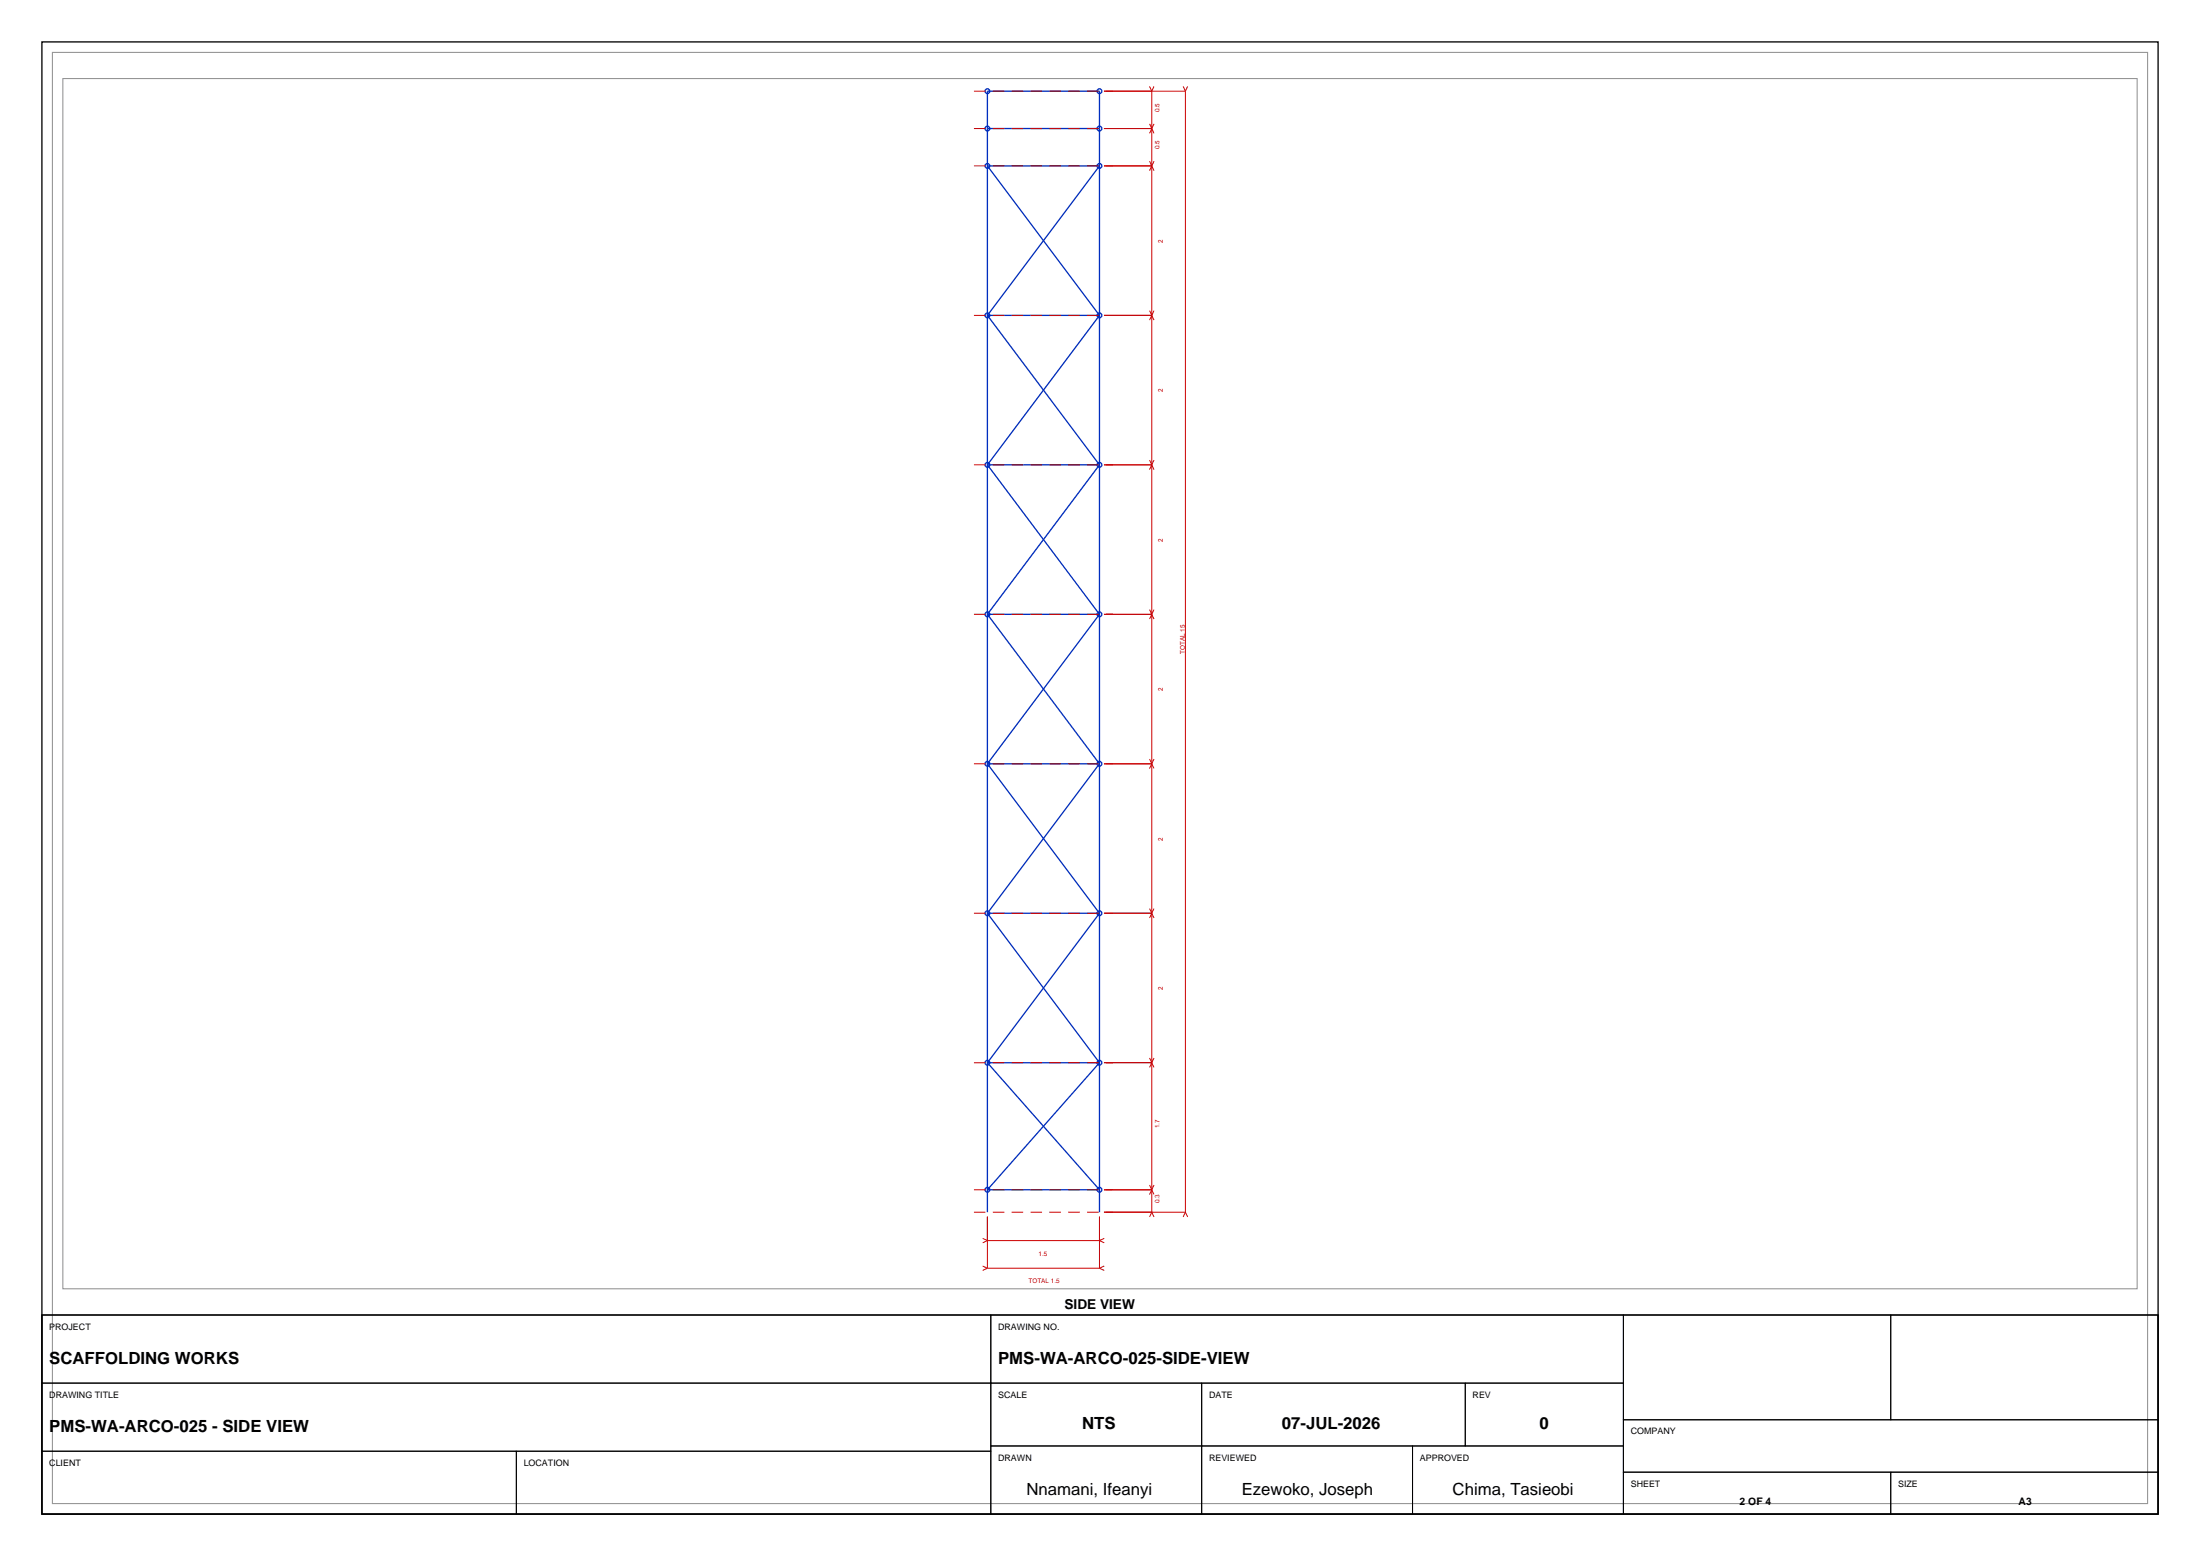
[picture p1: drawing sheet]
<svg xmlns="http://www.w3.org/2000/svg" width="420mm" height="297mm" viewBox="0 0 420 297" stroke-linecap="round" stroke-linejoin="round" font-family="sans-serif">
<path d="M8 8h404v281h-404zM8 251h404v38h-404z" fill="none" stroke="#000" stroke-width=".25"/>
<path d="M10 10h400v277h-400zM12 15h396v231h-396z" fill="none" stroke="#8c8c8c" stroke-width=".19"/>
<g fill="none" stroke="#002ebf" stroke-width=".25">
<path d="M188.5 24.5h21.4M188.5 60.2h21.4M188.5 60.2l21.4-28.5h-21.4l21.4 28.5M188.5 60.2l21.4 28.5M209.9 60.2l-21.4 28.5M188.5 88.7h21.4M188.5 88.7l21.4 28.6M209.9 88.7l-21.4 28.6M188.5 117.3h21.4M188.5 117.3l21.4 28.5M209.9 117.3l-21.4 28.5M188.5 145.8h21.4"/>
<path d="M188.5 145.8l21.4 28.5M209.9 145.8l-21.4 28.5M188.5 174.3h21.4M188.5 174.3l21.4 28.5M209.9 174.3l-21.4 28.5M188.5 202.8l21.4 24.3h-21.4l21.4-24.3M188.5 202.8h21.4M188.5 231.4v-214h21.4v214"/>
<circle cx="188.5" cy="17.4" r=".46"/>
<circle cx="209.9" cy="17.4" r=".46"/>
<circle cx="188.5" cy="24.5" r=".46"/>
<circle cx="188.5" cy="31.7" r=".46"/>
<circle cx="209.9" cy="24.5" r=".46"/>
<circle cx="209.9" cy="31.7" r=".46"/>
<circle cx="188.5" cy="60.2" r=".46"/>
<circle cx="209.9" cy="60.2" r=".46"/>
<circle cx="188.5" cy="88.7" r=".46"/>
<circle cx="209.9" cy="88.7" r=".46"/>
<circle cx="188.5" cy="117.3" r=".46"/>
<circle cx="209.9" cy="117.3" r=".46"/>
<circle cx="188.5" cy="145.8" r=".46"/>
<circle cx="209.9" cy="145.8" r=".46"/>
<circle cx="188.5" cy="174.3" r=".46"/>
<circle cx="209.9" cy="174.3" r=".46"/>
<circle cx="188.5" cy="202.8" r=".46"/>
<circle cx="209.9" cy="202.8" r=".46"/>
<circle cx="188.5" cy="227.1" r=".46"/>
<circle cx="209.9" cy="227.1" r=".46"/>
</g>
<path d="M185.9 17.4h26.6M185.9 31.7h26.6M185.9 24.5h26.6M185.9 60.2h26.6M185.9 88.7h26.6M185.9 117.3h26.6M185.9 145.8h26.6M185.9 174.3h26.6M185.9 202.8h26.6M185.9 231.4h26.6M185.9 227.1h26.6" fill="none" stroke="#c00" stroke-width=".19" stroke-dasharray="2.2 1.4" stroke-linecap="butt"/>
<g fill="none" stroke="#c00" stroke-width=".19">
<path d="M210.8 17.4h15.5M219.5 16.5l.4 .9M219.9 17.4v214M220.3 16.5l-.4 .9M225.9 16.5l.4 .9M226.3 17.4v214M226.7 16.5l-.4 .9M210.8 31.7h9.1M210.8 24.5h9.1M219.5 30.8l.8 1.8M219.5 23.6l.8 1.8M220.3 30.8l-.8 1.8"/>
<path d="M220.3 23.6l-.8 1.8M219.5 59.3l.8 1.8M220.3 59.3l-.8 1.8M210.8 60.2h9.1M210.8 88.7h9.1M219.5 87.8l.8 1.8M220.3 87.8l-.8 1.8M210.8 117.3h9.1M219.5 116.4l.8 1.8M220.3 116.4l-.8 1.8M210.8 145.8h9.1M219.5 144.9l.8 1.8"/>
<path d="M220.3 144.9l-.8 1.8M210.8 174.3h9.1M219.5 173.4l.8 1.8M220.3 173.4l-.8 1.8M210.8 202.8h9.1M219.5 201.9l.8 1.9M220.3 201.9l-.8 1.9M187.6 236.4l.9 .4M188.5 232.2v9.9M188.5 236.8h21.4M188.5 236.8l-.9 .4M209.9 232.2v9.9"/>
<path d="M209.9 236.8l.9 .4M210.8 231.4h15.5M210.8 227.1h9.1M210.8 236.4l-.9 .4M219.5 226.2l.8 1.8M219.9 231.4l-.4 .9M219.9 231.4l.4 .9M220.3 226.2l-.8 1.8M226.3 231.4l-.4 .9M226.3 231.4l.4 .9M187.6 241.7l.9 .4M188.5 242.1h21.4"/>
<path d="M188.5 242.1l-.9 .4M209.9 242.1l.9 .4M210.8 241.7l-.9 .4"/>
</g>
<g fill="none" stroke="#000" stroke-width=".19">
<path d="M8 251h181.2v13h-181.2zM189.2 251h120.7v13h-120.7zM309.9 251h51.1v20h-51.1zM361 251h51v20h-51zM8 264h181.2v13h-181.2zM8 277h90.6v12h-90.6zM98.6 277h90.6v12h-90.6zM189.2 264h40.2v12h-40.2zM189.2 276h40.2v13h-40.2zM229.4 264h50.3v12h-50.3zM229.4 276h40.3v13h-40.3zM269.7 276h40.2v13h-40.2z"/>
<path d="M279.7 264h30.2v12h-30.2zM309.9 271h102.1v10h-102.1zM309.9 281h51.1v8h-51.1zM361 281h51v8h-51z"/>
</g>
<g font-size="3.2">
<text x="9.4" y="260.3">SCAFFOLDING WORKS</text>
<text x="190.6" y="260.3">PMS-WA-ARCO-025-SIDE-VIEW</text>
<text x="9.4" y="273.3">PMS-WA-ARCO-025 - SIDE VIEW</text>
<text x="206.6" y="272.8">NTS</text>
<text x="244.7" y="272.8">07-JUL-2026</text>
<text x="293.9" y="272.8">0</text>
<text x="196" y="285.4">Nnamani, Ifeanyi</text>
<text x="237.1" y="285.4">Ezewoko, Joseph</text>
<text x="277.3" y="285.4">Chima, Tasieobi</text>
</g>
<text font-size="2.6" x="203.2" y="249.8">SIDE VIEW</text>
<g font-size="2">
<text x="332.1" y="287.2">2 OF 4</text>
<text x="385.4" y="287.2">A3</text>
</g>
<g font-size="1.7">
<text x="9.4" y="253.8">PROJECT</text>
<text x="190.6" y="253.8">DRAWING NO.</text>
<text x="9.4" y="266.8">DRAWING TITLE</text>
<text x="190.6" y="266.8">SCALE</text>
<text x="230.8" y="266.8">DATE</text>
<text x="281.1" y="266.8">REV</text>
<text x="311.3" y="273.8">COMPANY</text>
<text x="9.4" y="279.8">CLIENT</text>
<text x="100" y="279.8">LOCATION</text>
<text x="190.6" y="278.8">DRAWN</text>
<text x="230.8" y="278.8">REVIEWED</text>
<text x="271.1" y="278.8">APPROVED</text>
<text x="311.3" y="283.8">SHEET</text>
<text x="362.4" y="283.8">SIZE</text>
</g>
<g font-size="1.2" fill="#c00">
<text x="221.4" y="21.4" transform="rotate(-90 221.4 21.4)">0.5</text>
<text x="221.4" y="28.5" transform="rotate(-90 221.4 28.5)">0.5</text>
<text x="222" y="46.4" transform="rotate(-90 222 46.4)">2</text>
<text x="222" y="74.9" transform="rotate(-90 222 74.9)">2</text>
<text x="222" y="103.4" transform="rotate(-90 222 103.4)">2</text>
<text x="226.2" y="124.8" transform="rotate(-90 226.2 124.8)">TOTAL 15</text>
<text x="222" y="131.9" transform="rotate(-90 222 131.9)">2</text>
<text x="222" y="160.5" transform="rotate(-90 222 160.5)">2</text>
<text x="222" y="189" transform="rotate(-90 222 189)">2</text>
<text x="221.4" y="215.4" transform="rotate(-90 221.4 215.4)">1.7</text>
<text x="221.4" y="229.7" transform="rotate(-90 221.4 229.7)">0.3</text>
<text x="198.3" y="239.6">1.5</text>
<text x="196.4" y="244.9">TOTAL 1.5</text>
</g>
</svg>
